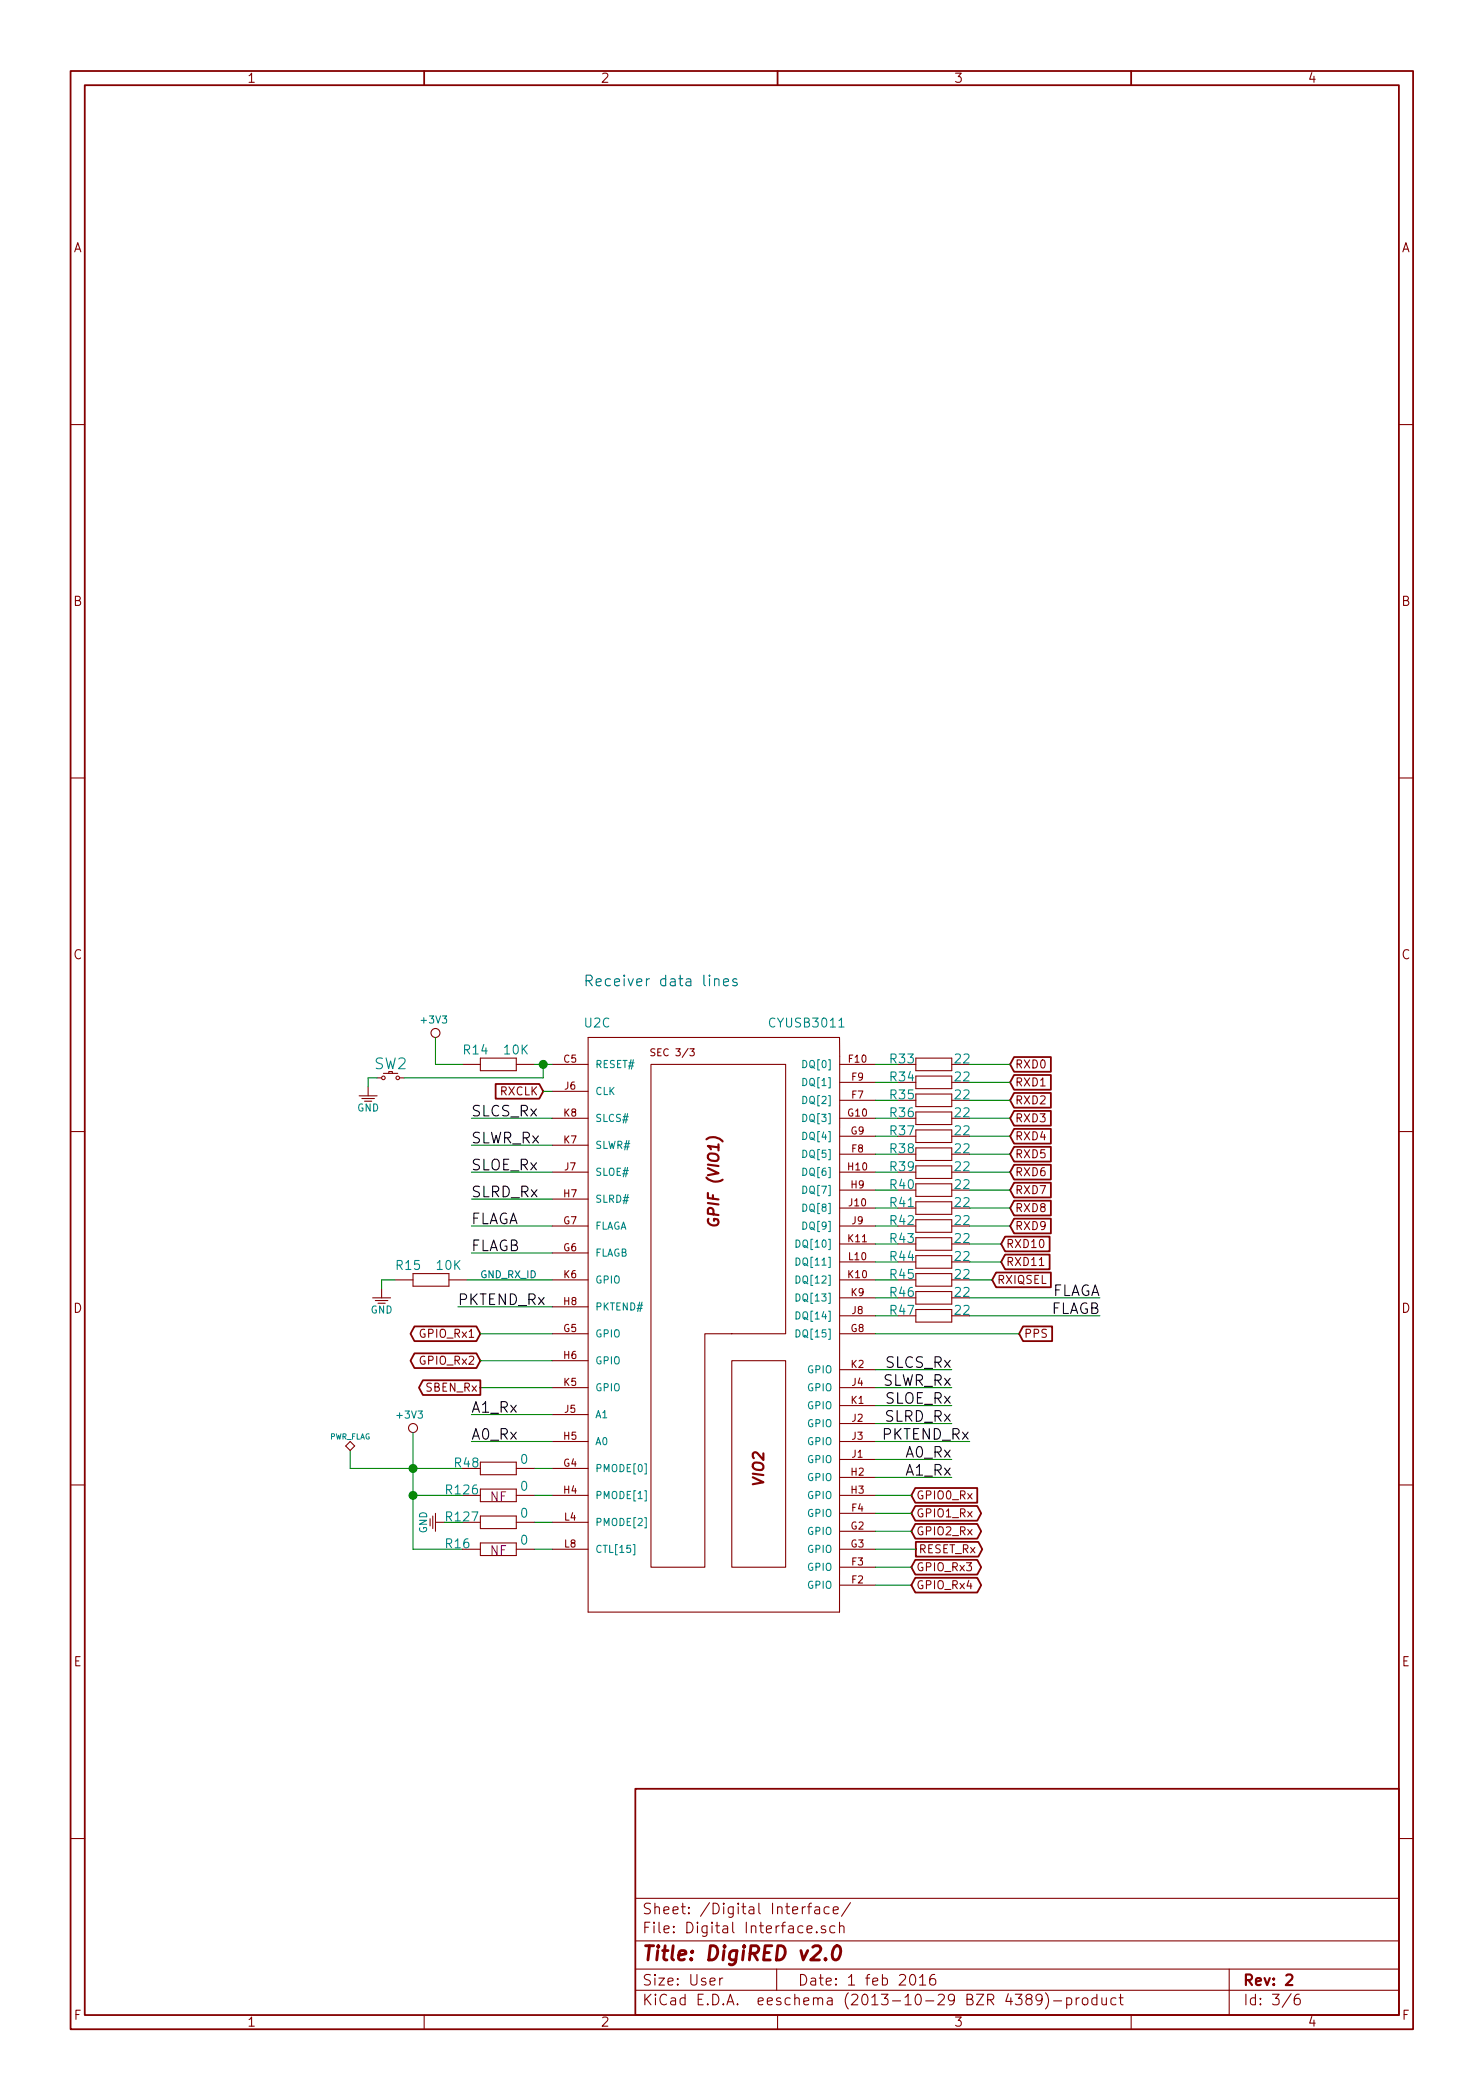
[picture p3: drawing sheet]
EESchema Schematic File Version 2
LIBS:DigiRED-cache
LIBS:DigiRED-cache
EELAYER 24 0
EELAYER END
$Descr User 8263 11692
encoding utf-8
Sheet 3 6
Title "DigiRED v2.0"
Date "1 feb 2016"
Rev "2"
Comp ""
Comment1 ""
Comment2 ""
Comment3 ""
Comment4 ""
$EndDescr
Text GLabel 5575 7025 2    45   Input ~ 0
RXD11
Text GLabel 5625 6625 2    45   Input ~ 0
RXD7
Text GLabel 5625 6425 2    45   Input ~ 0
RXD5
Text GLabel 5625 6225 2    45   Input ~ 0
RXD3
Text GLabel 5625 6025 2    45   Input ~ 0
RXD1
Text GLabel 5575 6925 2    45   Input ~ 0
RXD10
Text GLabel 5625 6725 2    45   Input ~ 0
RXD8
Text GLabel 5625 6525 2    45   Input ~ 0
RXD6
Text GLabel 5525 7125 2    45   Input ~ 0
RXIQSEL
Text GLabel 5625 6325 2    45   Input ~ 0
RXD4
Text GLabel 5625 6825 2    45   Input ~ 0
RXD9
Text GLabel 5625 6125 2    45   Input ~ 0
RXD2
Text GLabel 5625 5925 2    45   Input ~ 0
RXD0
$Comp
L CYUSB3011 U2
U 3 1
P 3975 7375
F 0 "U2" H 3275 9025 50  0000 L BNN
F 1 "CYUSB3011" H 4275 9025 50  0000 L BNN
F 2 "CYUSB3011-121-ballBGA" H 4775 9125 50  0001 C CNN
F 3 "" H 3975 7375 60  0001 C CNN
	3    3975 7375
	1    0    0    -1  
$EndComp
$Comp
L +3V3 #PWR019
U 1 1
P 2425 5750
F 0 "#PWR019" H 2425 5650 40  0001 C CNN
F 1 "+3V3" H 2415 5820 40  0000 C CNN
F 2 "~" H 2425 5750 60  0000 C CNN
F 3 "~" H 2425 5750 60  0000 C CNN
	1    2425 5750
	1    0    0    -1  
$EndComp
Text Notes 2675 7125 0    39   ~ 0
GND_RX_ID
$Comp
L GND #PWR020
U 1 1
P 2125 7225
F 0 "#PWR020" H 2125 7325 40  0001 C CNN
F 1 "GND" H 2125 7155 40  0000 C CNN
F 2 "~" H 2125 7225 60  0000 C CNN
F 3 "~" H 2125 7225 60  0000 C CNN
	1    2125 7225
	1    0    0    -1  
$EndComp
$Comp
L GND #PWR021
U 1 1
P 2050 6100
F 0 "#PWR021" H 2050 6200 40  0001 C CNN
F 1 "GND" H 2050 6030 40  0000 C CNN
F 2 "~" H 2050 6100 60  0000 C CNN
F 3 "~" H 2050 6100 60  0000 C CNN
	1    2050 6100
	1    0    0    -1  
$EndComp
$Comp
L T_SWITCH SW2
U 1 1
P 2175 6000
F 0 "SW2" H 2175 6075 60  0000 C CNN
F 1 "T_SWITCH" H 2215 5920 60  0001 C CNN
F 2 "SW_B3U-1000P" H 2175 6000 60  0001 C CNN
F 3 "" H 2175 6000 60  0000 C CNN
F 4 "SWITCH, TACTILE, SPST-NO, 0.05A, 12V," H 2175 6000 60  0001 C CNN "Description"
F 5 "B3U-1000P" H 2175 6000 60  0001 C CNN "Manufacturer Part Number"
F 6 "Omron Electronics Inc-EMC Div" H 2175 6000 60  0001 C CNN "Manufacturer"
F 7 "Digi-Key" H 2175 6000 60  0001 C CNN "Vendor"
F 8 "SW1020CT-ND" H 2175 6000 60  0001 C CNN "Vendor Part Number"
	1    2175 6000
	1    0    0    -1  
$EndComp
Text Notes 3250 5500 0    59   ~ 0
Receiver data lines
Text GLabel 3025 6075 0    45   Input ~ 0
RXCLK
$Comp
L GND #PWR022
U 1 1
P 2425 8475
F 0 "#PWR022" H 2425 8575 40  0001 C CNN
F 1 "GND" H 2425 8405 40  0000 C CNN
F 2 "~" H 2425 8475 60  0000 C CNN
F 3 "~" H 2425 8475 60  0000 C CNN
	1    2425 8475
	0    1    1    0   
$EndComp
Text GLabel 5075 8525 2    45   BiDi ~ 0
GPIO2_Rx
Text GLabel 5075 8425 2    45   BiDi ~ 0
GPIO1_Rx
Text GLabel 5075 8325 2    45   Input ~ 0
GPIO0_Rx
Text Label 2625 6675 0    59   ~ 0
SLRD_Rx
Text Label 2625 6225 0    59   ~ 0
SLCS_Rx
Text Label 2625 6375 0    59   ~ 0
SLWR_Rx
Text Label 2625 6525 0    59   ~ 0
SLOE_Rx
Text Label 2550 7275 0    59   ~ 0
PKTEND_Rx
Text Label 2625 8025 0    59   ~ 0
A0_Rx
Text Label 2625 7875 0    59   ~ 0
A1_Rx
Text Label 5300 7925 2    59   ~ 0
SLRD_Rx
Text Label 5300 7625 2    59   ~ 0
SLCS_Rx
Text Label 5300 7725 2    59   ~ 0
SLWR_Rx
Text Label 5300 7825 2    59   ~ 0
SLOE_Rx
Text Label 5400 8025 2    59   ~ 0
PKTEND_Rx
Text Label 5300 8125 2    59   ~ 0
A0_Rx
Text Label 5300 8225 2    59   ~ 0
A1_Rx
Text Label 2625 6975 0    59   ~ 0
FLAGB
Text Label 2625 6825 0    59   ~ 0
FLAGA
Text Label 6125 7325 2    59   ~ 0
FLAGB
Text Label 6125 7225 2    59   ~ 0
FLAGA
Text GLabel 5100 8625 2    45   Output ~ 0
RESET_Rx
$Comp
L +3V3 #PWR023
U 1 1
P 2300 7950
F 0 "#PWR023" H 2300 7850 40  0001 C CNN
F 1 "+3V3" H 2280 8020 40  0000 C CNN
F 2 "~" H 2300 7950 60  0000 C CNN
F 3 "~" H 2300 7950 60  0000 C CNN
	1    2300 7950
	1    0    0    -1  
$EndComp
$Comp
L RESISTOR_0603 R14
U 1 1
P 2775 5925
F 0 "R14" H 2575 5975 50  0000 L BNN
F 1 "10K" H 2800 5975 50  0000 L BNN
F 2 "R_SM0402" H 2775 6075 50  0001 C CNN
F 3 "" H 2775 5925 60  0001 C CNN
F 4 "RES, 10K OHM, 1/16W, 5%, 0402, SMD," H 2775 5925 60  0001 C CNN "Description"
F 5 "RC0402JR-0710KL" H 2775 5925 60  0001 C CNN "Manufacturer Part Number"
F 6 "Yageo" H 2775 5925 60  0001 C CNN "Manufacturer"
F 7 "Digi-Key" H 2775 5925 60  0001 C CNN "Vendor"
F 8 "311-10KJRCT-ND" H 2775 5925 60  0001 C CNN "Vendor Part Number"
	1    2775 5925
	1    0    0    -1  
$EndComp
$Comp
L RESISTOR_0603 R15
U 1 1
P 2400 7125
F 0 "R15" H 2200 7175 50  0000 L BNN
F 1 "10K" H 2425 7175 50  0000 L BNN
F 2 "R_SM0402" H 2400 7275 50  0001 C CNN
F 3 "" H 2400 7125 60  0001 C CNN
F 4 "RES, 10K OHM, 1/16W, 5%, 0402, SMD," H 2400 7125 60  0001 C CNN "Description"
F 5 "RC0402JR-0710KL" H 2400 7125 60  0001 C CNN "Manufacturer Part Number"
F 6 "Yageo" H 2400 7125 60  0001 C CNN "Manufacturer"
F 7 "Digi-Key" H 2400 7125 60  0001 C CNN "Vendor"
F 8 "311-10KJRCT-ND" H 2400 7125 60  0001 C CNN "Vendor Part Number"
	1    2400 7125
	1    0    0    -1  
$EndComp
$Comp
L RESISTOR_0603 R33
U 1 1
P 5200 5925
F 0 "R33" H 4950 5925 50  0000 L BNN
F 1 "22" H 5310 5925 50  0000 L BNN
F 2 "R_SM0402" H 5200 6075 50  0001 C CNN
F 3 "" H 5200 5925 60  0001 C CNN
F 4 "RES, 22.0 OHM, 1/16W, 1%, 0402, SMD," H 5200 5925 60  0001 C CNN "Description"
F 5 "RC0402FR-0722RL" H 5200 5925 60  0001 C CNN "Manufacturer Part Number"
F 6 "Yageo" H 5200 5925 60  0001 C CNN "Manufacturer"
F 7 "Digi-Key" H 5200 5925 60  0001 C CNN "Vendor"
F 8 "311-22.0LRTR-ND" H 5200 5925 60  0001 C CNN "Vendor Part Number"
	1    5200 5925
	1    0    0    -1  
$EndComp
$Comp
L RESISTOR_0603 R34
U 1 1
P 5200 6025
F 0 "R34" H 4950 6025 50  0000 L BNN
F 1 "22" H 5310 6025 50  0000 L BNN
F 2 "R_SM0402" H 5200 6175 50  0001 C CNN
F 3 "" H 5200 6025 60  0001 C CNN
F 4 "RES, 22.0 OHM, 1/16W, 1%, 0402, SMD," H 5200 6025 60  0001 C CNN "Description"
F 5 "RC0402FR-0722RL" H 5200 6025 60  0001 C CNN "Manufacturer Part Number"
F 6 "Yageo" H 5200 6025 60  0001 C CNN "Manufacturer"
F 7 "Digi-Key" H 5200 6025 60  0001 C CNN "Vendor"
F 8 "311-22.0LRTR-ND" H 5200 6025 60  0001 C CNN "Vendor Part Number"
	1    5200 6025
	1    0    0    -1  
$EndComp
$Comp
L RESISTOR_0603 R35
U 1 1
P 5200 6125
F 0 "R35" H 4950 6125 50  0000 L BNN
F 1 "22" H 5310 6125 50  0000 L BNN
F 2 "R_SM0402" H 5200 6275 50  0001 C CNN
F 3 "" H 5200 6125 60  0001 C CNN
F 4 "RES, 22.0 OHM, 1/16W, 1%, 0402, SMD," H 5200 6125 60  0001 C CNN "Description"
F 5 "RC0402FR-0722RL" H 5200 6125 60  0001 C CNN "Manufacturer Part Number"
F 6 "Yageo" H 5200 6125 60  0001 C CNN "Manufacturer"
F 7 "Digi-Key" H 5200 6125 60  0001 C CNN "Vendor"
F 8 "311-22.0LRTR-ND" H 5200 6125 60  0001 C CNN "Vendor Part Number"
	1    5200 6125
	1    0    0    -1  
$EndComp
$Comp
L RESISTOR_0603 R36
U 1 1
P 5200 6225
F 0 "R36" H 4950 6225 50  0000 L BNN
F 1 "22" H 5310 6225 50  0000 L BNN
F 2 "R_SM0402" H 5200 6375 50  0001 C CNN
F 3 "" H 5200 6225 60  0001 C CNN
F 4 "RES, 22.0 OHM, 1/16W, 1%, 0402, SMD," H 5200 6225 60  0001 C CNN "Description"
F 5 "RC0402FR-0722RL" H 5200 6225 60  0001 C CNN "Manufacturer Part Number"
F 6 "Yageo" H 5200 6225 60  0001 C CNN "Manufacturer"
F 7 "Digi-Key" H 5200 6225 60  0001 C CNN "Vendor"
F 8 "311-22.0LRTR-ND" H 5200 6225 60  0001 C CNN "Vendor Part Number"
	1    5200 6225
	1    0    0    -1  
$EndComp
$Comp
L RESISTOR_0603 R37
U 1 1
P 5200 6325
F 0 "R37" H 4950 6325 50  0000 L BNN
F 1 "22" H 5310 6325 50  0000 L BNN
F 2 "R_SM0402" H 5200 6475 50  0001 C CNN
F 3 "" H 5200 6325 60  0001 C CNN
F 4 "RES, 22.0 OHM, 1/16W, 1%, 0402, SMD," H 5200 6325 60  0001 C CNN "Description"
F 5 "RC0402FR-0722RL" H 5200 6325 60  0001 C CNN "Manufacturer Part Number"
F 6 "Yageo" H 5200 6325 60  0001 C CNN "Manufacturer"
F 7 "Digi-Key" H 5200 6325 60  0001 C CNN "Vendor"
F 8 "311-22.0LRTR-ND" H 5200 6325 60  0001 C CNN "Vendor Part Number"
	1    5200 6325
	1    0    0    -1  
$EndComp
$Comp
L RESISTOR_0603 R38
U 1 1
P 5200 6425
F 0 "R38" H 4950 6425 50  0000 L BNN
F 1 "22" H 5310 6425 50  0000 L BNN
F 2 "R_SM0402" H 5200 6575 50  0001 C CNN
F 3 "" H 5200 6425 60  0001 C CNN
F 4 "RES, 22.0 OHM, 1/16W, 1%, 0402, SMD," H 5200 6425 60  0001 C CNN "Description"
F 5 "RC0402FR-0722RL" H 5200 6425 60  0001 C CNN "Manufacturer Part Number"
F 6 "Yageo" H 5200 6425 60  0001 C CNN "Manufacturer"
F 7 "Digi-Key" H 5200 6425 60  0001 C CNN "Vendor"
F 8 "311-22.0LRTR-ND" H 5200 6425 60  0001 C CNN "Vendor Part Number"
	1    5200 6425
	1    0    0    -1  
$EndComp
$Comp
L RESISTOR_0603 R39
U 1 1
P 5200 6525
F 0 "R39" H 4950 6525 50  0000 L BNN
F 1 "22" H 5310 6525 50  0000 L BNN
F 2 "R_SM0402" H 5200 6675 50  0001 C CNN
F 3 "" H 5200 6525 60  0001 C CNN
F 4 "RES, 22.0 OHM, 1/16W, 1%, 0402, SMD," H 5200 6525 60  0001 C CNN "Description"
F 5 "RC0402FR-0722RL" H 5200 6525 60  0001 C CNN "Manufacturer Part Number"
F 6 "Yageo" H 5200 6525 60  0001 C CNN "Manufacturer"
F 7 "Digi-Key" H 5200 6525 60  0001 C CNN "Vendor"
F 8 "311-22.0LRTR-ND" H 5200 6525 60  0001 C CNN "Vendor Part Number"
	1    5200 6525
	1    0    0    -1  
$EndComp
$Comp
L RESISTOR_0603 R40
U 1 1
P 5200 6625
F 0 "R40" H 4950 6625 50  0000 L BNN
F 1 "22" H 5310 6625 50  0000 L BNN
F 2 "R_SM0402" H 5200 6775 50  0001 C CNN
F 3 "" H 5200 6625 60  0001 C CNN
F 4 "RES, 22.0 OHM, 1/16W, 1%, 0402, SMD," H 5200 6625 60  0001 C CNN "Description"
F 5 "RC0402FR-0722RL" H 5200 6625 60  0001 C CNN "Manufacturer Part Number"
F 6 "Yageo" H 5200 6625 60  0001 C CNN "Manufacturer"
F 7 "Digi-Key" H 5200 6625 60  0001 C CNN "Vendor"
F 8 "311-22.0LRTR-ND" H 5200 6625 60  0001 C CNN "Vendor Part Number"
	1    5200 6625
	1    0    0    -1  
$EndComp
$Comp
L RESISTOR_0603 R41
U 1 1
P 5200 6725
F 0 "R41" H 4950 6725 50  0000 L BNN
F 1 "22" H 5310 6725 50  0000 L BNN
F 2 "R_SM0402" H 5200 6875 50  0001 C CNN
F 3 "" H 5200 6725 60  0001 C CNN
F 4 "RES, 22.0 OHM, 1/16W, 1%, 0402, SMD," H 5200 6725 60  0001 C CNN "Description"
F 5 "RC0402FR-0722RL" H 5200 6725 60  0001 C CNN "Manufacturer Part Number"
F 6 "Yageo" H 5200 6725 60  0001 C CNN "Manufacturer"
F 7 "Digi-Key" H 5200 6725 60  0001 C CNN "Vendor"
F 8 "311-22.0LRTR-ND" H 5200 6725 60  0001 C CNN "Vendor Part Number"
	1    5200 6725
	1    0    0    -1  
$EndComp
$Comp
L RESISTOR_0603 R42
U 1 1
P 5200 6825
F 0 "R42" H 4950 6825 50  0000 L BNN
F 1 "22" H 5310 6825 50  0000 L BNN
F 2 "R_SM0402" H 5200 6975 50  0001 C CNN
F 3 "" H 5200 6825 60  0001 C CNN
F 4 "RES, 22.0 OHM, 1/16W, 1%, 0402, SMD," H 5200 6825 60  0001 C CNN "Description"
F 5 "RC0402FR-0722RL" H 5200 6825 60  0001 C CNN "Manufacturer Part Number"
F 6 "Yageo" H 5200 6825 60  0001 C CNN "Manufacturer"
F 7 "Digi-Key" H 5200 6825 60  0001 C CNN "Vendor"
F 8 "311-22.0LRTR-ND" H 5200 6825 60  0001 C CNN "Vendor Part Number"
	1    5200 6825
	1    0    0    -1  
$EndComp
$Comp
L RESISTOR_0603 R43
U 1 1
P 5200 6925
F 0 "R43" H 4950 6925 50  0000 L BNN
F 1 "22" H 5310 6925 50  0000 L BNN
F 2 "R_SM0402" H 5200 7075 50  0001 C CNN
F 3 "" H 5200 6925 60  0001 C CNN
F 4 "RES, 22.0 OHM, 1/16W, 1%, 0402, SMD," H 5200 6925 60  0001 C CNN "Description"
F 5 "RC0402FR-0722RL" H 5200 6925 60  0001 C CNN "Manufacturer Part Number"
F 6 "Yageo" H 5200 6925 60  0001 C CNN "Manufacturer"
F 7 "Digi-Key" H 5200 6925 60  0001 C CNN "Vendor"
F 8 "311-22.0LRTR-ND" H 5200 6925 60  0001 C CNN "Vendor Part Number"
	1    5200 6925
	1    0    0    -1  
$EndComp
$Comp
L RESISTOR_0603 R44
U 1 1
P 5200 7025
F 0 "R44" H 4950 7025 50  0000 L BNN
F 1 "22" H 5310 7025 50  0000 L BNN
F 2 "R_SM0402" H 5200 7175 50  0001 C CNN
F 3 "" H 5200 7025 60  0001 C CNN
F 4 "RES, 22.0 OHM, 1/16W, 1%, 0402, SMD," H 5200 7025 60  0001 C CNN "Description"
F 5 "RC0402FR-0722RL" H 5200 7025 60  0001 C CNN "Manufacturer Part Number"
F 6 "Yageo" H 5200 7025 60  0001 C CNN "Manufacturer"
F 7 "Digi-Key" H 5200 7025 60  0001 C CNN "Vendor"
F 8 "311-22.0LRTR-ND" H 5200 7025 60  0001 C CNN "Vendor Part Number"
	1    5200 7025
	1    0    0    -1  
$EndComp
$Comp
L RESISTOR_0603 R45
U 1 1
P 5200 7125
F 0 "R45" H 4950 7125 50  0000 L BNN
F 1 "22" H 5310 7125 50  0000 L BNN
F 2 "R_SM0402" H 5200 7275 50  0001 C CNN
F 3 "" H 5200 7125 60  0001 C CNN
F 4 "RES, 22.0 OHM, 1/16W, 1%, 0402, SMD," H 5200 7125 60  0001 C CNN "Description"
F 5 "RC0402FR-0722RL" H 5200 7125 60  0001 C CNN "Manufacturer Part Number"
F 6 "Yageo" H 5200 7125 60  0001 C CNN "Manufacturer"
F 7 "Digi-Key" H 5200 7125 60  0001 C CNN "Vendor"
F 8 "311-22.0LRTR-ND" H 5200 7125 60  0001 C CNN "Vendor Part Number"
	1    5200 7125
	1    0    0    -1  
$EndComp
$Comp
L RESISTOR_0603 R46
U 1 1
P 5200 7225
F 0 "R46" H 4950 7225 50  0000 L BNN
F 1 "22" H 5310 7225 50  0000 L BNN
F 2 "R_SM0402" H 5200 7375 50  0001 C CNN
F 3 "" H 5200 7225 60  0001 C CNN
F 4 "RES, 22.0 OHM, 1/16W, 1%, 0402, SMD," H 5200 7225 60  0001 C CNN "Description"
F 5 "RC0402FR-0722RL" H 5200 7225 60  0001 C CNN "Manufacturer Part Number"
F 6 "Yageo" H 5200 7225 60  0001 C CNN "Manufacturer"
F 7 "Digi-Key" H 5200 7225 60  0001 C CNN "Vendor"
F 8 "311-22.0LRTR-ND" H 5200 7225 60  0001 C CNN "Vendor Part Number"
	1    5200 7225
	1    0    0    -1  
$EndComp
$Comp
L RESISTOR_0603 R47
U 1 1
P 5200 7325
F 0 "R47" H 4950 7325 50  0000 L BNN
F 1 "22" H 5310 7325 50  0000 L BNN
F 2 "R_SM0402" H 5200 7475 50  0001 C CNN
F 3 "" H 5200 7325 60  0001 C CNN
F 4 "RES, 22.0 OHM, 1/16W, 1%, 0402, SMD," H 5200 7325 60  0001 C CNN "Description"
F 5 "RC0402FR-0722RL" H 5200 7325 60  0001 C CNN "Manufacturer Part Number"
F 6 "Yageo" H 5200 7325 60  0001 C CNN "Manufacturer"
F 7 "Digi-Key" H 5200 7325 60  0001 C CNN "Vendor"
F 8 "311-22.0LRTR-ND" H 5200 7325 60  0001 C CNN "Vendor Part Number"
	1    5200 7325
	1    0    0    -1  
$EndComp
Wire Wire Line
	4875 8825 5075 8825
Wire Wire Line
	2425 5775 2425 5925
Wire Wire Line
	2425 5925 2575 5925
Connection ~ 3025 5925
Wire Wire Line
	2975 5925 3075 5925
Wire Wire Line
	4875 5925 5000 5925
Wire Wire Line
	5400 5925 5625 5925
Wire Wire Line
	4875 6025 5000 6025
Wire Wire Line
	5400 6025 5625 6025
Wire Wire Line
	4875 6125 5000 6125
Wire Wire Line
	5400 6125 5625 6125
Wire Wire Line
	4875 6225 5000 6225
Wire Wire Line
	5400 6225 5625 6225
Wire Wire Line
	4875 6325 5000 6325
Wire Wire Line
	5400 6325 5625 6325
Wire Wire Line
	4875 6425 5000 6425
Wire Wire Line
	5400 6425 5625 6425
Wire Wire Line
	4875 6525 5000 6525
Wire Wire Line
	5400 6525 5625 6525
Wire Wire Line
	4875 6625 5000 6625
Wire Wire Line
	5400 6625 5625 6625
Wire Wire Line
	4875 6725 5000 6725
Wire Wire Line
	4875 6825 5000 6825
Wire Wire Line
	4875 6925 5000 6925
Wire Wire Line
	4875 7025 5000 7025
Wire Wire Line
	4875 7125 5000 7125
Wire Wire Line
	4875 7225 5000 7225
Wire Wire Line
	4875 7325 5000 7325
Wire Wire Line
	5400 6725 5625 6725
Wire Wire Line
	5400 6825 5625 6825
Wire Wire Line
	5400 6925 5575 6925
Wire Wire Line
	5400 7025 5575 7025
Wire Wire Line
	5400 7125 5525 7125
Wire Wire Line
	2600 7125 3075 7125
Wire Wire Line
	2200 7125 2125 7125
Wire Wire Line
	2125 7125 2125 7175
Wire Wire Line
	2250 6000 3025 6000
Wire Wire Line
	2100 6000 2050 6000
Wire Wire Line
	2050 6000 2050 6050
Wire Wire Line
	3025 6000 3025 5925
Wire Wire Line
	3025 6075 3075 6075
Wire Wire Line
	2975 8625 3075 8625
Wire Wire Line
	4875 8325 5075 8325
Wire Wire Line
	4875 8425 5075 8425
Wire Wire Line
	4875 8525 5075 8525
Wire Wire Line
	2625 6675 3075 6675
Wire Wire Line
	2625 6225 3075 6225
Wire Wire Line
	2625 6375 3075 6375
Wire Wire Line
	2625 6525 3075 6525
Wire Wire Line
	2550 7275 3075 7275
Wire Wire Line
	2625 8025 3075 8025
Wire Wire Line
	2625 7875 3075 7875
Wire Wire Line
	4875 7625 5300 7625
Wire Wire Line
	4875 7725 5300 7725
Wire Wire Line
	4875 7825 5300 7825
Wire Wire Line
	4875 7925 5300 7925
Wire Wire Line
	4875 8025 5400 8025
Wire Wire Line
	4875 8125 5300 8125
Wire Wire Line
	4875 8225 5300 8225
Wire Wire Line
	2625 6975 3075 6975
Wire Wire Line
	2625 6825 3075 6825
Wire Wire Line
	5400 7325 6125 7325
Wire Wire Line
	5400 7225 6125 7225
Wire Wire Line
	5100 8625 4875 8625
Connection ~ 2300 8175
Wire Wire Line
	2975 8175 3075 8175
Wire Wire Line
	2975 8325 3075 8325
Wire Wire Line
	2975 8475 3075 8475
Wire Wire Line
	1950 8175 1950 8075
Wire Wire Line
	1950 8175 2575 8175
$Comp
L PWR_FLAG #FLG024
U 1 1
P 1950 8050
F 0 "#FLG024" H 1950 7975 30  0001 C CNN
F 1 "PWR_FLAG" H 1950 8100 30  0000 C CNN
F 2 "~" H 1950 8050 60  0000 C CNN
F 3 "~" H 1950 8050 60  0000 C CNN
	1    1950 8050
	1    0    0    -1  
$EndComp
Wire Wire Line
	2675 7725 3075 7725
Text GLabel 2675 7575 0    45   BiDi ~ 0
GPIO_Rx2
Text GLabel 2675 7425 0    45   BiDi ~ 0
GPIO_Rx1
Wire Wire Line
	2675 7425 3075 7425
Wire Wire Line
	2675 7575 3075 7575
Text GLabel 5075 8825 2    45   BiDi ~ 0
GPIO_Rx4
Text GLabel 5075 8725 2    45   BiDi ~ 0
GPIO_Rx3
Wire Wire Line
	4875 8725 5075 8725
Text GLabel 2675 7725 0    45   Output ~ 0
SBEN_Rx
Text GLabel 5675 7425 2    45   Input ~ 0
PPS
Wire Wire Line
	4875 7425 5675 7425
$Comp
L RESISTOR_0603 R48
U 1 1
P 2775 8175
F 0 "R48" H 2525 8175 50  0000 L BNN
F 1 "0" H 2895 8195 50  0000 L BNN
F 2 "R_SM0402" H 2775 8325 50  0001 C CNN
F 3 "" H 2775 8175 60  0001 C CNN
F 4 "RES, 0.0 OHM,1/16W, JUMP, 0402 SMD," H 2775 8175 60  0001 C CNN "Description"
F 5 "RC0402JR-070RL" H 2775 8175 60  0001 C CNN "Manufacturer Part Number"
F 6 "Yageo" H 2775 8175 60  0001 C CNN "Manufacturer"
F 7 "Digi-Key" H 2775 8175 60  0001 C CNN "Vendor"
F 8 "311-0.0JRCT-ND" H 2775 8175 60  0001 C CNN "Vendor Part Number"
	1    2775 8175
	1    0    0    -1  
$EndComp
$Comp
L RESISTOR_0603 R126
U 1 1
P 2775 8325
F 0 "R126" H 2475 8325 50  0000 L BNN
F 1 "0" H 2895 8345 50  0000 L BNN
F 2 "R_SM0402" H 2775 8475 50  0001 C CNN
F 3 "" H 2775 8325 60  0001 C CNN
F 4 "RES, 0.0 OHM,1/16W, JUMP, 0402 SMD," H 2775 8325 60  0001 C CNN "Description"
F 5 "RC0402JR-070RL" H 2775 8325 60  0001 C CNN "Manufacturer Part Number"
F 6 "Yageo" H 2775 8325 60  0001 C CNN "Manufacturer"
F 7 "Digi-Key" H 2775 8325 60  0001 C CNN "Vendor"
F 8 "311-0.0JRCT-ND" H 2775 8325 60  0001 C CNN "Vendor Part Number"
F 9 "NF" H 2775 8315 50  0000 C CNN "Installation"
F 10 "NOFIT" H 2775 8325 60  0001 C CNN "Assemble"
	1    2775 8325
	1    0    0    -1  
$EndComp
$Comp
L RESISTOR_0603 R127
U 1 1
P 2775 8475
F 0 "R127" H 2475 8475 50  0000 L BNN
F 1 "0" H 2895 8495 50  0000 L BNN
F 2 "R_SM0402" H 2775 8625 50  0001 C CNN
F 3 "" H 2775 8475 60  0001 C CNN
F 4 "RES, 0.0 OHM,1/16W, JUMP, 0402 SMD," H 2775 8475 60  0001 C CNN "Description"
F 5 "RC0402JR-070RL" H 2775 8475 60  0001 C CNN "Manufacturer Part Number"
F 6 "Yageo" H 2775 8475 60  0001 C CNN "Manufacturer"
F 7 "Digi-Key" H 2775 8475 60  0001 C CNN "Vendor"
F 8 "311-0.0JRCT-ND" H 2775 8475 60  0001 C CNN "Vendor Part Number"
	1    2775 8475
	1    0    0    -1  
$EndComp
Wire Wire Line
	2575 8475 2475 8475
Wire Wire Line
	2300 8625 2575 8625
Wire Wire Line
	2300 7975 2300 8625
$Comp
L RESISTOR_0603 R16
U 1 1
P 2775 8625
F 0 "R16" H 2475 8625 50  0000 L BNN
F 1 "0" H 2895 8645 50  0000 L BNN
F 2 "R_SM0402" H 2775 8775 50  0001 C CNN
F 3 "" H 2775 8625 60  0001 C CNN
F 4 "RES, 0.0 OHM,1/16W, JUMP, 0402 SMD," H 2775 8625 60  0001 C CNN "Description"
F 5 "RC0402JR-070RL" H 2775 8625 60  0001 C CNN "Manufacturer Part Number"
F 6 "Yageo" H 2775 8625 60  0001 C CNN "Manufacturer"
F 7 "Digi-Key" H 2775 8625 60  0001 C CNN "Vendor"
F 8 "311-0.0JRCT-ND" H 2775 8625 60  0001 C CNN "Vendor Part Number"
F 9 "NF" H 2775 8615 50  0000 C CNN "Installation"
F 10 "NOFIT" H 2775 8625 60  0001 C CNN "Assemble"
	1    2775 8625
	1    0    0    -1  
$EndComp
Connection ~ 2300 8325
Wire Wire Line
	2300 8325 2575 8325
$EndSCHEMATC
